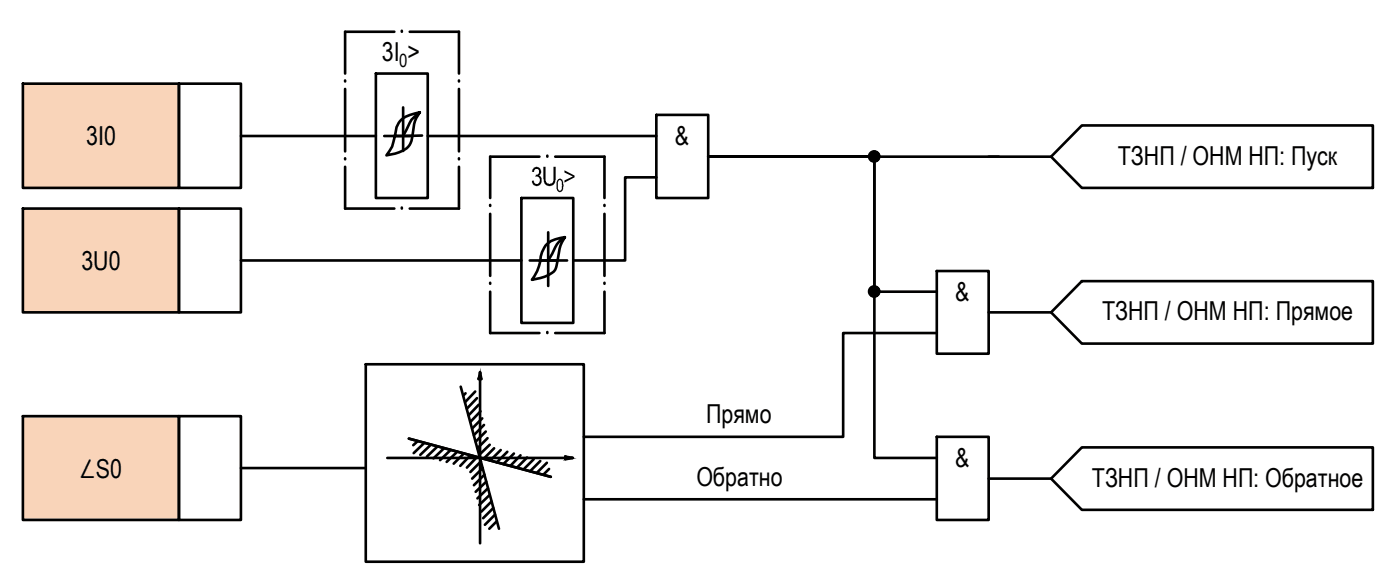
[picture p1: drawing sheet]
<svg xmlns="http://www.w3.org/2000/svg" width="135mm" height="56mm" viewBox="0 0 135 56" stroke-linecap="round" stroke-linejoin="round" font-family="sans-serif">
<!-- layer: 0 -->
<g fill="none" stroke="#000" stroke-width=".25">
<path d="M2.2 8.1h15v10h-15zM17.2 8.1h6v10h-6zM23.2 13.1h13M36.2 7.1h5v12h-5zM38 13.1h1.7M38.8 10.3v4.2M40.4 10.8a3.7 3.7 0 0 0-.7 2.3 1.8 1.8 0 0 1-1.6 1.7l-.9 .2a5.4 5.4 0 0 0 1-2.8 2.04 2.04 0 0 1 1.7-1.3l.5-.1a2.83 2.83 0 0 0-1.2 1.7l-.4 .6h-1.8M40.6 13l-1.8 .1M41.2 13.1h22M50.2 19.1h5v12h-5zM63.2 11.1h5v8h-5zM63.2 17.1h-3v8h-5"/>
<path d="M68.2 15.1h16v29h6M95.2 15.1h6M96.2 15.1h-28h16v13h6M104.2 12.1h28v6h-28l-3-3zM2.2 20.1h15v10h-15zM17.2 20.1h6v10h-6zM23.2 25.1h27M35.2 35.1h21v19h-21zM44.4 37.2l3.7 13.7M44.8 37.9l-.2 .2M45.8 37.7l-1 1M45.9 38.3l-.9 1"/>
<path d="M46.1 36.5l.1-.7 .2 .7M46.1 39l-1 1M46.2 35.8v16.5M46.3 39.6l-1 1M46.3 36.5a.15 .15 0 0 0-.1-.1 .15 .15 0 0 0-.1 .1M52 25.1h2.6M52.8 22.4v5.1M54.4 22.8a4.2 4.2 0 0 0-.7 2.4l-.1 .4a1.34 1.34 0 0 1-1.1 1l-1.3 .3a4 4 0 0 0 .9-2.2 2.07 2.07 0 0 1 1.8-1.8l.5-.1a2.72 2.72 0 0 0-1.2 1.6l-.4 .7h-1.8M90.2 26.1h5v7.9h-5zM90.2 32.1h-9v9.9h-25M95.2 30.1h6M104.2 27.1h28v6h-28l-3-3z"/>
<path d="M2.2 40.1h15v9.9h-15zM17.2 40.1h6v9.9h-6zM23.2 45.1h12M37.3 44.1h17.9M39.4 42.2l13.6 3.7M40.2 42.5l-.4 .4M40.9 42.6l-1.1 1M41.5 42.8l-1 1M42.1 43l-1 1M42.8 43.1l-1.1 1M43.4 43.3l-1 1M44 43.5l-1 1"/>
<path d="M44.7 43.7l-1 .9M45.3 43.8l-1 1M45.9 44l-.9 1M46.3 44.4l-1 1M46.4 40.3l-.9 .9M46.5 45.1l-1 1M46.6 40.9l-1 1M46.7 45.7l-1.1 1M46.8 41.5l-1 1M46.8 46.4l-1 .9M47 42.2l-1 .9M47 47l-1 1"/>
<path d="M47.2 42.8l-1.1 1M47.2 47.6l-1.1 1M47.3 48.3l-.9 .9M47.5 48.9l-1 1M47.6 43.1l-1 1.1M47.7 49.5l-1 1M47.8 50.2l-.7 .7M48.2 43.3l-1 1M48.9 43.5l-1.1 1M49.5 43.7l-1 1M50.1 43.8l-.9 1M50.8 44l-1 1"/>
<path d="M51.4 44.2l-1 1M52 44.4l-.9 .9M52.7 44.5l-1 1M52.9 45.1l-.6 .6M54.4 43.9a.15 .15 0 0 1 .1 .2 .15 .15 0 0 1-.1 .1M54.4 44l.8 .1-.8 .1M56.2 48.1h34M90.2 42h5v8h-5zM95.2 46.1h6M104.2 43.1h28v6h-28l-3-3z"/>
<circle cx="84.2" cy="15.1" r=".49"/>
<circle cx="84.2" cy="28.1" r=".49"/>
</g>
<g fill="none" stroke="#000" stroke-width=".25">
<path d="M33.2 15.3h.1M33.2 7.8h.1M33.2 8.6v6M33.2 16.1v4h4.8M38 3.1h-4.8v4M38.7 3.1h.1M39.5 3.1h4.7v4M44.2 15.3h.1M44.2 7.8h.1M44.2 8.6v6M44.2 16.1v4h-4.7M47.2 19.8h.1"/>
<path d="M51.9 15.1h-4.7v4M52.7 15.1h.1M53.5 15.1h4.7v4M58.2 19.8h.1M38.7 20.1h.1M47.2 27.3h.1M47.2 20.6v6M47.2 28.1v4h4.7M52.7 32.1h.1M58.2 27.3h.1M58.2 20.6v6M58.2 28.1v4h-4.7"/>
</g>
<!-- layer: 0 -->
<g fill="#000" stroke="#000" stroke-width=".1">
<path d="M83.9 14.7h.7zM84.1 15.5h.2zM84.1 14.6h.1zM46.1 36.4h.1zM83.9 27.7h.7zM84.1 28.5h.2zM84.1 27.6h.1zM54.4 44h.1zM54.5 44.2h.1z"/>
<path d="M84.1 15.5h.1zM84.1 15.5l.1 .1z"/>
<path d="M84.1 14.6h.2zM84.1 14.6h.2z"/>
<path d="M84.1 14.6h.3zM84.1 14.6h.3z"/>
<path d="M84 14.6h.4zM84 14.6h.4z"/>
<path d="M84 15.5h.4zM84 15.5h.3z"/>
<path d="M84 14.6l.5 .1zM84 14.6l.5 .1z"/>
<path d="M84 15.5h.4zM84 15.5h.4z"/>
<path d="M84 14.7h.5zM83.9 14.7h.6z"/>
<path d="M84 15.5h.5zM84 15.5h.4z"/>
<path d="M83.9 14.7h.6zM83.9 14.7h.6z"/>
<path d="M83.9 15.5h.6zM83.9 15.5h.6z"/>
<path d="M83.9 14.7h.7zM83.9 14.7h.7zM83.8 14.7h.8z"/>
<path d="M83.9 15.5h.6zM83.9 15.5h.6z"/>
<path d="M83.8 14.7l.8 .1zM83.8 14.7l.8 .1z"/>
<path d="M83.8 15.4h.8zM83.8 15.4h.8z"/>
<path d="M83.9 15.4h.7zM83.9 15.4l.6 .1z"/>
<path d="M83.8 14.8h.8zM83.8 14.8h.8z"/>
<path d="M83.8 14.8l.9 .1zM83.8 14.8l.9 .1z"/>
<path d="M83.8 15.3h.8zM83.8 15.3h.8z"/>
<path d="M83.8 15.3h.8zM83.8 15.3l.8 .1z"/>
<path d="M83.7 14.9h1zM83.7 14.9h1z"/>
<path d="M83.7 14.9l1 .1v-.1zM83.7 14.9l1 .1h-1z"/>
<path d="M83.7 15.2h1zM83.7 15.2h1z"/>
<path d="M83.7 15.2h1zM83.7 15.2l.9 .1z"/>
<path d="M83.7 15h1zM83.7 15h1z"/>
<path d="M83.7 15l1 .1zM83.7 15l1 .1z"/>
<path d="M83.7 15.1h1zM83.7 15.1h1z"/>
<path d="M83.7 15.1l1 .1zM83.7 15.1l1 .1z"/>
<path d="M83.7 15.2h1zM83.7 15.2h1z"/>
<path d="M46.1 36.4h.1zM46.1 36.4h.1z"/>
<path d="M46.1 36.4h.1zM46.1 36.4h.1z"/>
<path d="M46.2 36.4h.1zM46.2 36.4h.1z"/>
<path d="M46.2 35.8v.6h.1zM46.2 35.8v.6h-.1z"/>
<path d="M46.2 36.4h.1zM46.2 36.4h.1z"/>
<path d="M84.1 28.5h.1zM84.1 28.5l.1 .1z"/>
<path d="M84.1 27.6h.2zM84.1 27.6h.2z"/>
<path d="M84.1 27.6h.3zM84.1 27.6h.3z"/>
<path d="M84 27.6h.4zM84 27.6h.4z"/>
<path d="M84 28.5h.4zM84 28.5h.3z"/>
<path d="M84 27.6l.5 .1zM84 27.6l.5 .1z"/>
<path d="M84 28.5h.4zM84 28.5h.4z"/>
<path d="M84 27.7h.5zM83.9 27.7h.6z"/>
<path d="M84 28.5h.5zM84 28.5h.4z"/>
<path d="M83.9 27.7h.6zM83.9 27.7h.6z"/>
<path d="M83.9 28.5h.6zM83.9 28.5h.6z"/>
<path d="M83.9 27.7h.7zM83.9 27.7h.7zM83.8 27.7h.8z"/>
<path d="M83.9 28.5h.6zM83.9 28.5h.6z"/>
<path d="M83.8 27.7l.8 .1zM83.8 27.7l.8 .1z"/>
<path d="M83.8 28.4h.8zM83.8 28.4h.8z"/>
<path d="M83.9 28.4h.7zM83.9 28.4l.6 .1z"/>
<path d="M83.8 27.8h.8zM83.8 27.8h.8z"/>
<path d="M83.8 27.8l.9 .1zM83.8 27.8l.9 .1z"/>
<path d="M83.8 28.3h.8zM83.8 28.3h.8z"/>
<path d="M83.8 28.3h.8zM83.8 28.3l.8 .1z"/>
<path d="M83.7 27.9h1zM83.7 27.9h1z"/>
<path d="M83.7 27.9l1 .1v-.1zM83.7 27.9l1 .1h-1z"/>
<path d="M83.7 28.2h1zM83.7 28.2h1z"/>
<path d="M83.7 28.2h1zM83.7 28.2l.9 .1z"/>
<path d="M83.7 28h1zM83.7 28h1z"/>
<path d="M83.7 28l1 .1zM83.7 28l1 .1z"/>
<path d="M83.7 28.1h1zM83.7 28.1h1z"/>
<path d="M83.7 28.1l1 .1zM83.7 28.1l1 .1z"/>
<path d="M83.7 28.2h1zM83.7 28.2h1z"/>
<path d="M54.5 44h.1zM54.5 44h.1z"/>
<path d="M54.5 44h.2zM54.5 44h.2z"/>
<path d="M54.5 44.2h.2zM54.5 44.2h.1z"/>
<path d="M54.5 44h.3zM54.5 44h.3z"/>
<path d="M54.5 44h.4zM54.5 44h.4z"/>
<path d="M54.5 44.1h.3zM54.5 44.1h.4z"/>
<path d="M54.5 44.1h.3zM54.5 44.1l.2 .1z"/>
<path d="M54.5 44.1h.5zM54.5 44.1h.6z"/>
<path d="M54.5 44.1h.5zM54.5 44.1h.4z"/>
<path d="M54.5 44h.5zM54.5 44h.5z"/>
<path d="M54.5 44l.7 .1zM54.5 44l.7 .1z"/>
<path d="M54.5 44.1h.7zM54.5 44.1h.7z"/>
</g>
<g fill="#f9d4b9" stroke="#f9d4b9" stroke-width=".1">
<path d="M2.2 8.1l15 10v-10zM2.2 8.1l15 10h-15z"/>
<path d="M2.2 20.1l15 10v-10zM2.2 20.1l15 10h-15z"/>
<path d="M2.2 40.1l15 9.9v-9.9zM2.2 40.1l15 9.9h-15z"/>
</g>
<text font-size="2.8" x="7.6" y="46">∠S0</text>
<g font-size="2.5">
<text x="36.8" y="5.9">3I &gt;</text>
<text x="8.3" y="14">3I0</text>
<text x="51.1" y="17.9">3U &gt;</text>
<text x="65" y="14">&amp;</text>
<text x="107.7" y="15.9">ТЗНП / ОНМ НП: Пуск</text>
<text x="7.8" y="26">3U0</text>
<text x="92" y="29">&amp;</text>
<text x="106.1" y="30.8">ТЗНП / ОНМ НП: Прямое</text>
<text x="68" y="40.7">Прямо</text>
<text x="67.1" y="46.7">Обратно</text>
<text x="92" y="45">&amp;</text>
<text x="105.2" y="46.8">ТЗНП / ОНМ НП: Обратное</text>
</g>
<g font-size="1.8">
<text x="38.4" y="6.5">0</text>
<text x="53.5" y="18.5">0</text>
</g>
</svg>
